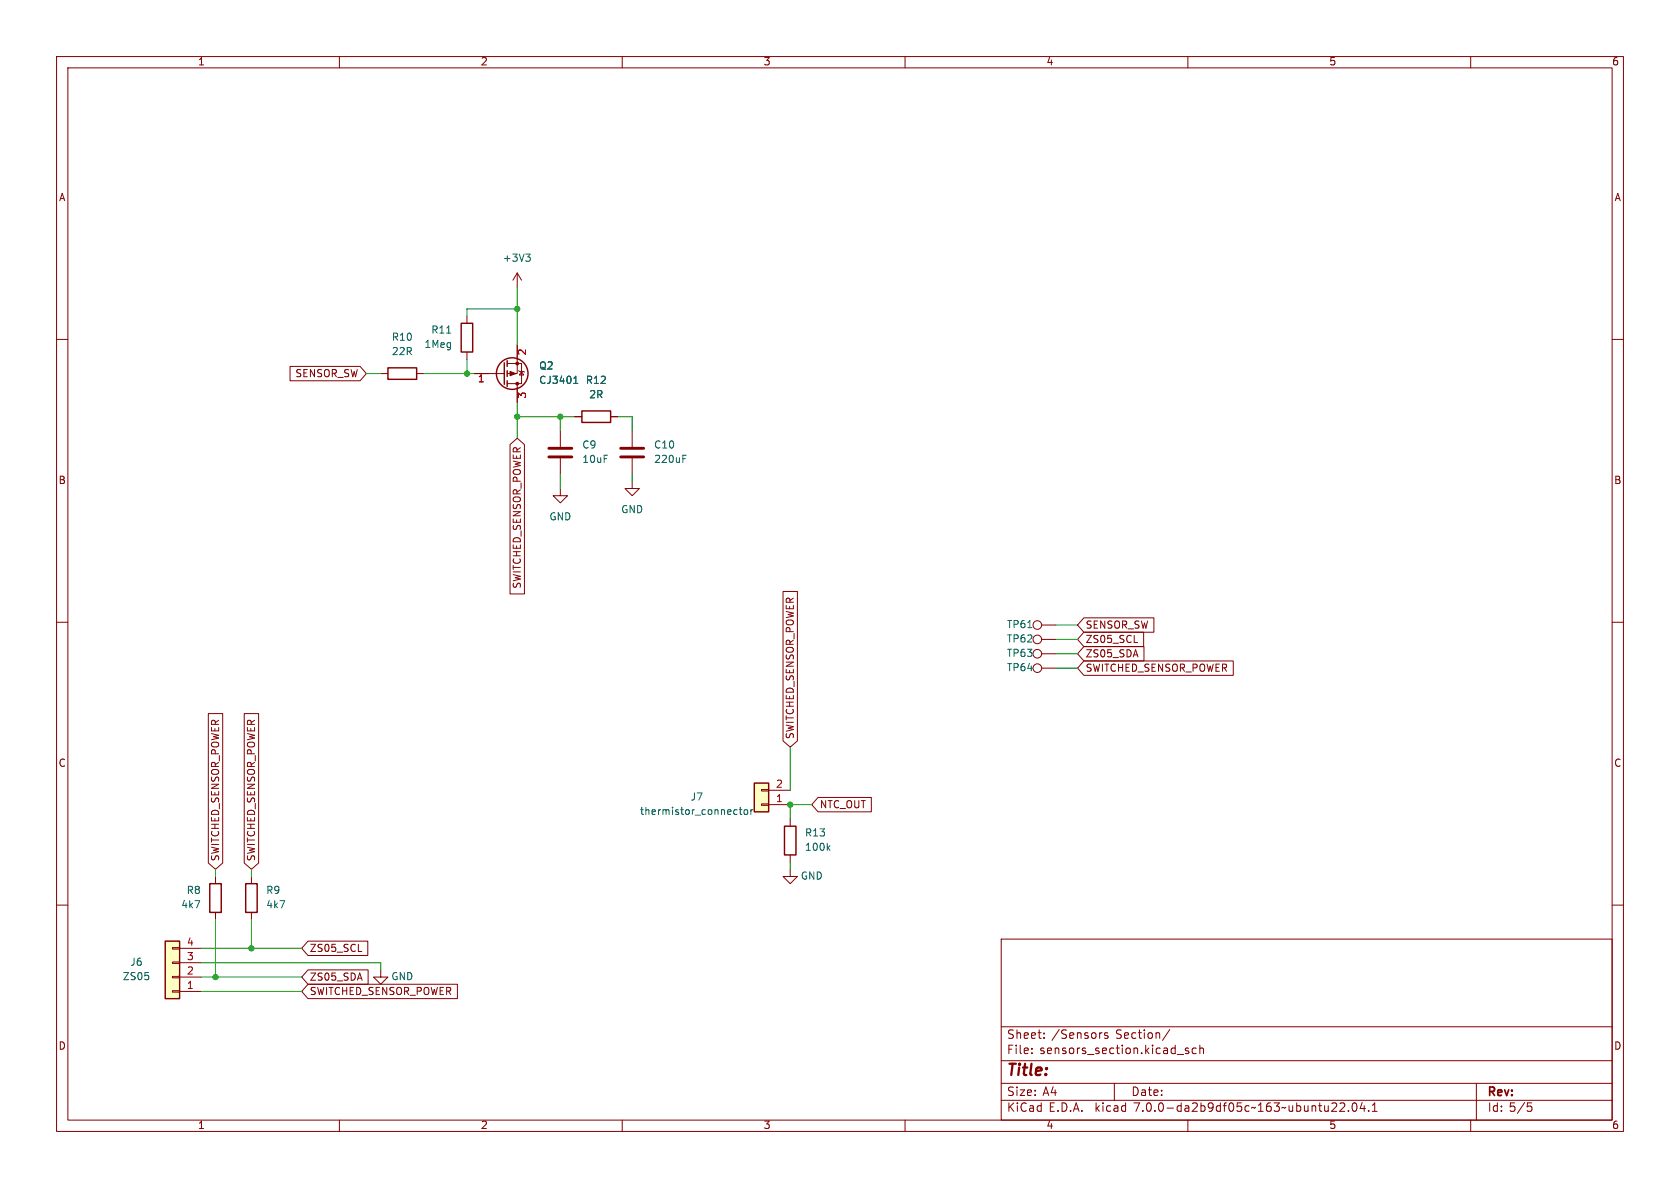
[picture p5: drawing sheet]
<svg xmlns="http://www.w3.org/2000/svg" width="297mm" height="210mm" viewBox="0 0 297 210" stroke-linecap="round" stroke-linejoin="round" font-family="sans-serif">
<g fill="none" stroke="#840000" stroke-width=".18">
<path d="M10 10h277v190h-277zM12 12h273v186h-273zM60 10v2M110 10v2M160 10v2M210 10v2M260 10v2M10 60h2M82.5 55.9v1.3M91.4 48.3l-.7 1.2M91.4 48.3v2.5M91.4 48.3l.8 1.2"/>
<path d="M285 60h2M51.3 64.8h12.4l1.1 1.2-1.1 1.3h-12.4zM67.3 66h1.3M73.7 66h1.2M82.5 62.2v1.3M83.8 66h5.4M89.7 64.3h2.5v3.5h-2.5M90.2 78.6l1.2-1.1 1.3 1.1v26.4h-2.5zM91.4 61v5h-1.7M91.4 67.8v3.3M91.7 65.5l.1 .2h.8l.1 .1M92.2 65.7l.4 .6h-.8z"/>
<path d="M99.1 76.2v2.8M101.6 73.7h1.3M107.9 73.7h1.3M111.8 76.2v2.8M99.1 86.4v1.2h1.2l-1.2 1.3-1.3-1.3h1.3M99.1 81v2.8M111.8 85.1v1.3h1.2l-1.2 1.2-1.3-1.2h1.3M111.8 81v2.8M10 110h2M138.4 104.6h2.6v26.4l-1.3 1.1-1.3-1.1zM184.1 118.1h2.6M184.1 110.5h2.6"/>
<path d="M184.1 115.6h2.6M184.1 113h2.6M191.6 111.8h10.6v2.5h-10.6l-1.1-1.3zM191.6 116.8h26.4v2.6h-26.4l-1.1-1.3zM191.6 114.3h10.6v2.5h-10.6l-1.1-1.2zM191.6 109.2h12.4v2.6h-12.4l-1.1-1.3zM285 110h2M36.8 126.1h2.6v26.5l-1.3 1.1-1.3-1.1zM43.2 126.1h2.5v26.5l-1.3 1.1-1.2-1.1zM134.6 139.6h1.3v.2h-1.3zM135.9 139.7h3.8M10 160h2"/>
<path d="M38.1 154.9v1.3M44.4 154.9v1.3M134.6 142.1h1.3v.3h-1.3zM135.9 142.2h3.8M139.7 153.7v1.2h1.3l-1.3 1.3-1.3-1.3h1.3M139.7 144.8v1.3M139.7 151.1v1.3M144.6 141h9.4v2.5h-9.4l-1.1-1.3zM285 160h2M30.5 167.5h1.2v.3h-1.2zM30.5 170.1h1.2v.2h-1.2zM30.5 172.6h1.2v.2h-1.2z"/>
<path d="M30.5 175.1h1.2v.3h-1.2zM31.7 175.3h3.9M31.7 172.7h3.9M31.7 170.2h3.9M31.7 167.6h3.9M38.1 161.3v1.3M44.4 161.3v1.3M54.5 166.4h10.5v2.5h-10.5l-1.2-1.3zM54.5 174h26.4v2.5h-26.4l-1.2-1.2zM54.5 171.4h10.6v2.6h-10.6l-1.2-1.3zM67.3 171.5v1.2h1.3l-1.3 1.3-1.3-1.3h1.3M177 166h108v32h-108z"/>
<path d="M60 198v2M110 198v2M160 198v2M177 194.5h108M177 191.5h108M177 187.5h108M177 181.5h108M182.4 186.1v.2M182.4 185.3v.2M184.6 183.4v.2M184.6 182.6v.2M194.7 182.6h.1"/>
<path d="M195.8 182.6h-.3l-.2 .2v.2l.5 .1v.4h-.5M197 191.5v3M206.8 182l-1.3 1.9M210 198v2M210.1 185.3h-.3l-.3 .2 .1 .2 .5 .1v.4h-.6M211.5 185.3h-.5l-.2 .2v.5l.1 .2h.6M212.1 185.4l.2-.1h.4l.1 1M212.1 184.8v1.5M236.9 195.1l.6-.1 .2 .1v.3l-.9 1.1h.9M238.4 196.3v.2M239.2 195h.2a.81 .81 0 0 1 .6 .6 .81 .81 0 0 1-.3 .8l-.2 .1a.81 .81 0 0 1-.6-.7 .81 .81 0 0 1 .3-.8zM240.8 194.9l-.3 1.1h.9"/>
<path d="M241.2 195.5v1M242 196.3v.2M242.6 196.5h.9M242.6 195.4l.4-.4v1.5M260 198v2M261 191.5v6.5M270 195h.8M270.2 195.5h.3l.3 .3-.1 .6-.5 .1"/>
<circle cx="183.4" cy="118.1" r=".76"/>
<circle cx="183.4" cy="113" r=".76"/>
<circle cx="183.4" cy="110.5" r=".76"/>
<circle cx="183.4" cy="115.6" r=".76"/>
</g>
<path d="M97 79.2h4.1M109.7 79.2h4.1M97 80.8h4.1M109.7 80.8h4.1" fill="none" stroke="#840000" stroke-width=".51"/>
<g fill="none" stroke="#006464" stroke-width=".18">
<path d="M93 44.9h.7l-.4 .5M93.5 45.4l.2 .2v.3l-.2 .3M101.4 67.8h.8M101.6 66.8l.2-.3v1.3M120.7 80.5h.6M130.2 143.1l.1 .1M130.3 143.9l-.1 .1M130.7 143.1h.5M130.9 142.7v1.1l.3 .2M131.6 143.3l.2-.2 .3 .2 .1 .4-.1 .2-.3 .1-.2-.1zM132.7 143.1v.9M133.1 143.1l-.4 .3"/>
<path d="M146.4 149.8l.3 .5M146.7 149.5l-.5 .5"/>
</g>
<g fill="none" stroke="#840000" stroke-width=".25">
<path d="M81.5 57.2h2.1v5h-2.1zM68.6 65h5.1v2.1h-5.1zM89.2 64.1v3.8M89.7 63.8v1M89.7 65.5v1M89.7 67.3v1M102.9 72.6h5v2.1h-5zM133.3 138.4h2.6v5.1h-2.6zM37.1 156.2h2v5.1h-2zM43.4 156.2h2.1v5.1h-2.1zM138.7 146.1h2v5h-2zM29.2 166.4h2.5v10.1h-2.5z"/>
<circle cx="90.6" cy="66" r="2.79"/>
</g>
<g fill="#840000" stroke="#840000" stroke-width=".18">
<path d="M90.2 65.7l1 .3-1 .4z"/>
<circle cx="91.4" cy="64.3" r=".25"/>
<circle cx="91.4" cy="67.8" r=".25"/>
</g>
<g fill="#ffffc2" stroke="#ffffc2" stroke-width=".18">
<path d="M133.3 138.4h2.6v5.1h-2.6z"/>
<path d="M29.2 166.4h2.5v10.1h-2.5z"/>
</g>
<g fill="none" stroke="#009600" stroke-width=".18">
<path d="M91.4 50.8v10.2M91.4 54.6h-8.9v1.3M64.8 66h2.5M74.9 66h8.9M82.5 63.5v2.5M91.4 71.1v6.4M91.4 73.7h10.2M99.1 73.7v2.5M109.2 73.7h2.6v2.5M99.1 83.8v2.6M111.8 83.8v1.3M186.7 115.6h3.8"/>
<path d="M186.7 118.1h3.8M186.7 113h3.8M186.7 110.5h3.8M139.7 132.1v7.6M38.1 153.7v1.2M44.4 153.7v1.2M139.7 152.4v1.3M143.5 142.2h-3.8v2.6M35.6 167.6h17.7M35.6 172.7h17.7M35.6 170.2h31.7v1.3M35.6 175.3h17.7"/>
<path d="M38.1 162.6v10.1M44.4 162.6v5"/>
</g>
<g fill="#009600" stroke="#009600" stroke-width=".18">
<circle cx="139.7" cy="142.2" r=".46"/>
<circle cx="82.5" cy="66" r=".46"/>
<circle cx="44.4" cy="167.6" r=".46"/>
<circle cx="38.1" cy="172.7" r=".46"/>
<circle cx="91.4" cy="54.6" r=".46"/>
<circle cx="91.4" cy="73.7" r=".46"/>
<circle cx="99.1" cy="73.7" r=".46"/>
</g>
<text font-size="2.8" fill="#840000" x="178" y="190.8">Title:</text>
<g font-size="2.1" fill="#840000">
<text x="178" y="183.9">Sheet:</text>
<text x="185.9" y="183.9">/Sensors</text>
<text x="197.2" y="183.9">Section/</text>
<text x="178" y="186.6">File:</text>
<text x="183.8" y="186.6">sensors_section.kicad_sch</text>
<text x="178" y="196.8">KiCad</text>
<text x="178" y="194">Size:</text>
<text x="184.3" y="194">A4</text>
<text x="185.4" y="196.8">E.D.A.</text>
<text x="193.7" y="196.8">kicad</text>
<text x="200" y="194">Date:</text>
<text x="200.6" y="196.8">7.0.0-da2b9df05c~163~ubuntu22.04.1</text>
<text x="263" y="194.2">Rev:</text>
<text x="263" y="196.8">Id: 5/5</text>
</g>
<g font-size="1.8" fill="#840000">
<text x="35" y="11.8">1</text>
<text x="85" y="11.8">2</text>
<text x="135" y="11.8">3</text>
<text x="185" y="11.8">4</text>
<text x="235" y="11.8">5</text>
<text x="285" y="11.8">6</text>
<text x="10.4" y="35.8">A</text>
<text x="285.4" y="35.8">A</text>
<text x="52.1" y="67">SENSOR_SW</text>
<text x="10.3" y="85.8">B</text>
<text x="285.3" y="85.8">B</text>
<text x="92.4" y="104.2" transform="rotate(-90 92.4 104.2)">SWITCHED_SENSOR_POWER</text>
<text x="191.9" y="113.9">ZS05_SCL</text>
<text x="191.9" y="111.4">SENSOR_SW</text>
<text x="191.9" y="119">SWITCHED_SENSOR_POWER</text>
<text x="191.9" y="116.5">ZS05_SDA</text>
<text x="140.6" y="130.7" transform="rotate(-90 140.6 130.7)">SWITCHED_SENSOR_POWER</text>
<text x="10.3" y="135.8">C</text>
<text x="285.3" y="135.8">C</text>
<text x="144.9" y="143.2">NTC_OUT</text>
<text x="39" y="152.2" transform="rotate(-90 39 152.2)">SWITCHED_SENSOR_POWER</text>
<text x="45.4" y="152.2" transform="rotate(-90 45.4 152.2)">SWITCHED_SENSOR_POWER</text>
<text x="54.8" y="168.6">ZS05_SCL</text>
<text x="54.8" y="173.6">ZS05_SDA</text>
<text x="54.8" y="176.2">SWITCHED_SENSOR_POWER</text>
<text x="10.3" y="185.8">D</text>
<text x="285.3" y="185.8">D</text>
<text x="35" y="199.8">1</text>
<text x="85" y="199.8">2</text>
<text x="135" y="199.8">3</text>
<text x="185" y="199.8">4</text>
<text x="235" y="199.8">5</text>
<text x="285" y="199.8">6</text>
</g>
<g font-size="1.8" fill="#006464">
<text x="88.8" y="46.5">+3V3</text>
<text x="76.2" y="59.2">R11</text>
<text x="69.2" y="60.5">R10</text>
<text x="69.2" y="63.1">22R</text>
<text x="75" y="61.8">1Meg</text>
<text x="95.3" y="65.6">Q2</text>
<text x="95.3" y="68.1">CJ3401</text>
<text x="103.5" y="68.1">R12</text>
<text x="104.1" y="70.7">2R</text>
<text x="102.9" y="79.6">C9</text>
<text x="102.9" y="82.1">10uF</text>
<text x="115.6" y="79.6">C10</text>
<text x="115.6" y="82.1">220uF</text>
<text x="97.1" y="92.3">GND</text>
<text x="109.8" y="91">GND</text>
<text x="177.9" y="111.3">TP61</text>
<text x="177.9" y="113.9">TP62</text>
<text x="177.9" y="118.9">TP64</text>
<text x="177.9" y="116.4">TP63</text>
<text x="122" y="141.8">J7</text>
<text x="113.1" y="144.3">thermistor_connector</text>
<text x="142.2" y="148.1">R13</text>
<text x="141.5" y="155.8">GND</text>
<text x="142.2" y="150.7">100k</text>
<text x="32" y="160.8">4k7</text>
<text x="32.9" y="158.3">R8</text>
<text x="47" y="158.3">R9</text>
<text x="47" y="160.8">4k7</text>
<text x="21.6" y="173.5">ZS05</text>
<text x="23" y="171">J6</text>
<text x="69.1" y="173.5">GND</text>
</g>
<g font-size="1.8" fill="#a90000">
<text x="93.3" y="62.9" transform="rotate(-90 93.3 62.9)">2</text>
<text x="84.4" y="67.9">1</text>
<text x="93.3" y="70.5" transform="rotate(-90 93.3 70.5)">3</text>
<text x="137.1" y="142">1</text>
<text x="137.1" y="139.4">2</text>
<text x="33" y="167.4">4</text>
<text x="33" y="172.5">2</text>
<text x="33" y="169.9">3</text>
<text x="33" y="175">1</text>
</g>
</svg>
